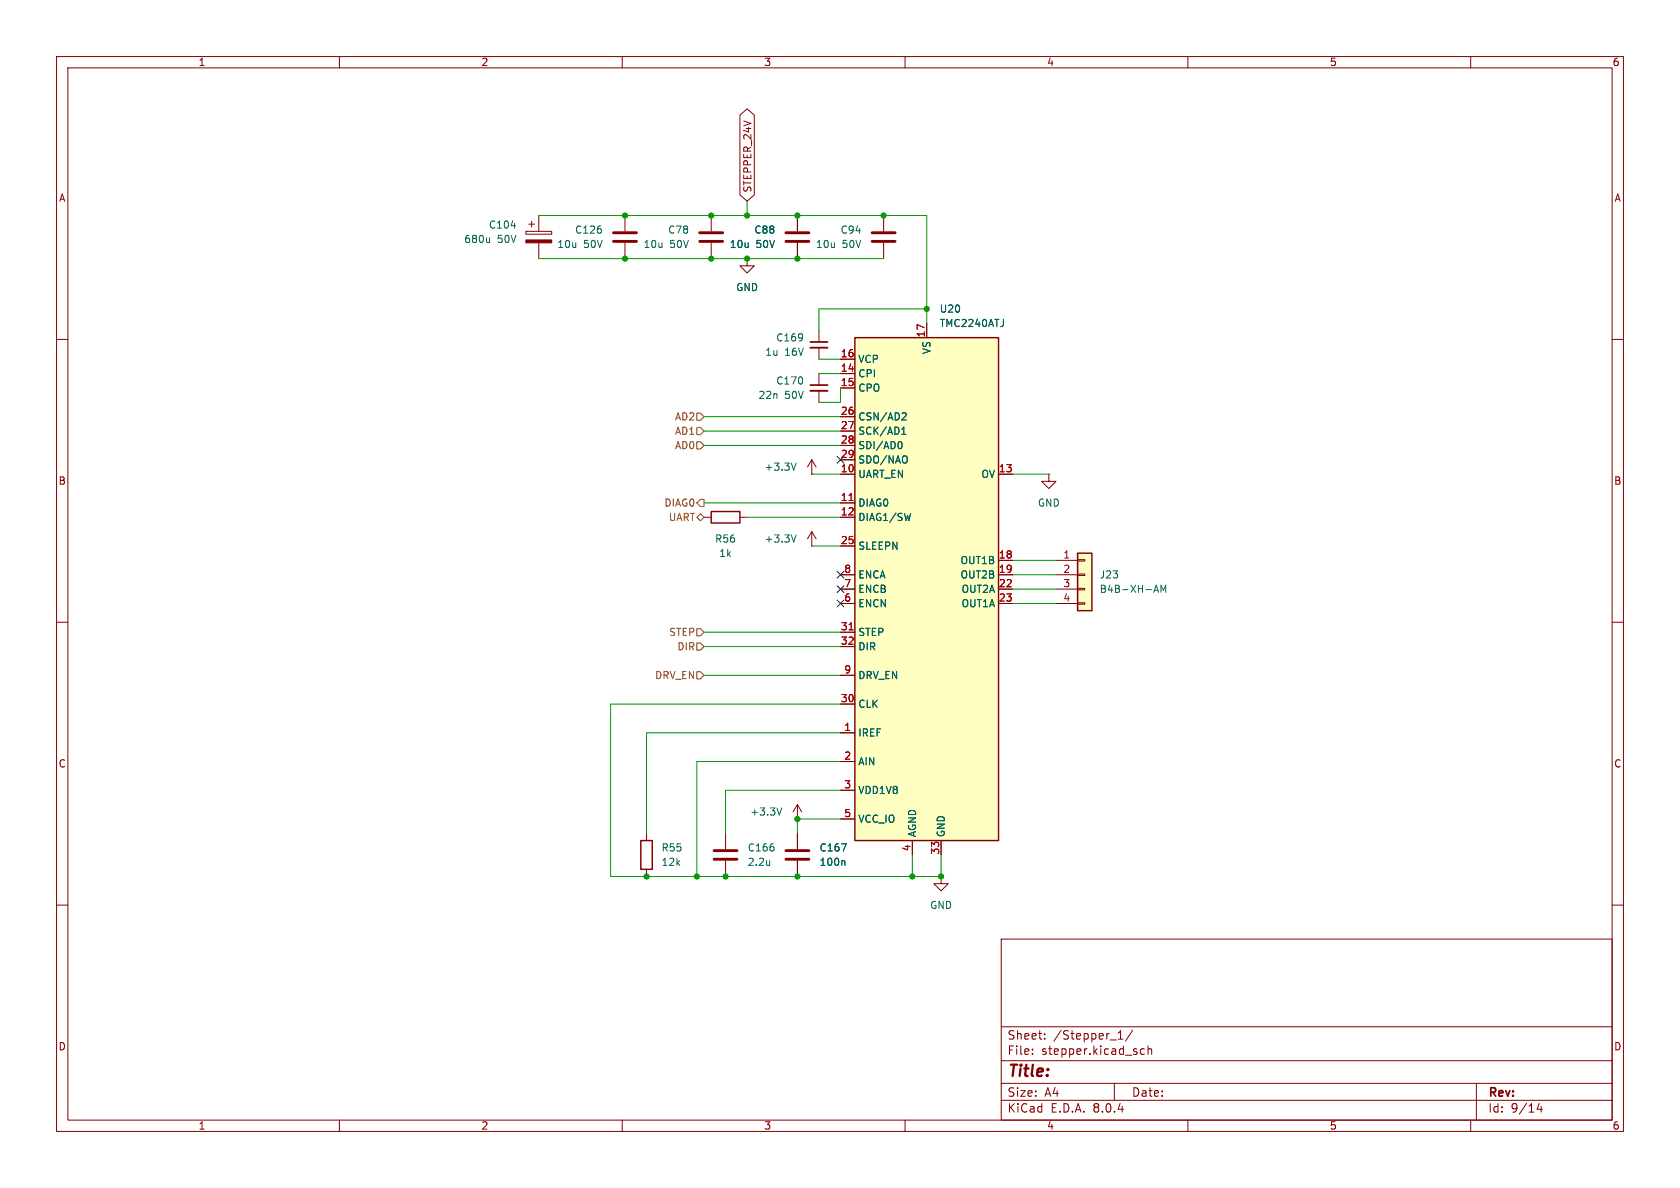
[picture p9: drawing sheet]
<svg xmlns="http://www.w3.org/2000/svg" width="297mm" height="210mm" viewBox="0 0 297 210" stroke-linecap="round" stroke-linejoin="round" font-family="sans-serif">
<g fill="none" stroke="#840000" stroke-width=".18">
<path d="M10 10h277v190h-277zM12 12h273v186h-273zM60 10v2M110 10v2M160 10v2M210 10v2M260 10v2M93.5 39.6h1M94 39.1v1M95.2 38.1v2.8M110.5 38.1v2.8M125.7 38.1v2.8"/>
<path d="M156.2 38.1v2.8M10 60h2M93 40.9h4.5v.5h-4.5zM95.2 42.9v2.8M110.5 42.9v2.8M125.7 42.9v2.8M156.2 42.9v2.8M285 60h2M10 110h2M285 110h2M10 160h2M285 160h2"/>
<path d="M177 166h108v32h-108zM60 198v2M110 198v2M160 198v2M177 194.5h108M177 191.5h108M177 187.5h108M177 181.5h108M182.5 186.3v.1M182.5 185.5v.1M184.7 183.6v.1M184.7 182.8v.1"/>
<path d="M197 191.5v3M197.7 183.7h.8M197.7 182.6l.4-.4v1.5M200.2 182.1l-1.2 2M202.3 185.5l-.4-.1-.3 .3v.4l.1 .2h.6M203 185.5l.2-.1 .3 .1 .1 .9M203 184.9v1.5M210 198v2M260 198v2M261 191.5v6.5M272.1 195l-.4 1.1h1M272.5 195.6v1"/>
</g>
<path d="M108.5 42.7h4M108.5 41.1h4M123.7 42.7h4.1M123.7 41.1h4.1M154.2 42.7h4M154.2 41.1h4" fill="none" stroke="#840000" stroke-width=".51"/>
<path d="M93 42.4h4.5v.5h-4.5z" fill="#840000" stroke="#840000" stroke-width=".18"/>
<path d="M90.4 39.9h.7M86.6 42v.9M86.6 42.7l-.2 .2" fill="none" stroke="#006464" stroke-width=".18"/>
<path d="M151.1 59.7h25.4v88.9h-25.4z" fill="#ffffc2"/>
<path d="M151.1 59.7h25.4v88.9h-25.4zM125.7 90.4h5.1v2.1h-5.1zM113.3 148.6h2v5.1h-2z" fill="none" stroke="#840000" stroke-width=".25"/>
<g fill="none" stroke="#840000" stroke-width=".18">
<path d="M141 38.1v2.8M132.1 45.7v1.3h1.2l-1.2 1.3-1.3-1.3h1.3M132.1 45.7h.1M141 42.9v2.8M144.8 58.4v2.1M163.8 57.2v2.5M144.8 61.5v2M144.8 66v2.1M144.8 69.1v2M148.6 66h2.5M148.6 68.6h2.5M148.6 63.5h2.5"/>
<path d="M148.6 73.7h2.5M148.6 76.2h2.5M148.6 78.7h2.5M124.5 91.4h1.2M130.8 91.4h1.3M143.5 96.5h.1M143.5 83.8h.1M143.5 94l-.8 1.3M143.5 81.3v2.5M143.5 94v2.5M143.5 94l.8 1.3M143.5 81.3l-.8 1.3"/>
<path d="M143.5 81.3l.8 1.3M148.6 81.3h2.5M148.6 83.8h2.5M148.6 88.9h2.5M148.6 91.4h2.5M148.6 96.5h2.5M176.5 83.8h2.6M176.5 99.1h2.6M185.4 83.8v1.3h1.3l-1.3 1.3-1.3-1.3h1.3M185.4 83.8h.1M148.6 111.8h2.5M148.6 114.3h2.5"/>
<path d="M148.6 101.6h2.5M148.6 104.1h2.5M148.6 106.7h2.5M148.6 119.4h2.5M176.5 101.6h2.6M176.5 104.1h2.6M176.5 106.7h2.6M148.6 124.5h2.5M148.6 129.5h2.5M148.6 134.6h2.5M148.6 139.7h2.5M114.3 147.3v1.3"/>
<path d="M114.3 153.7v1.2M128.3 147.3v2.8M128.3 152.1v2.8M141 144.8h.1M141 142.2l-.8 1.3M141 142.2v2.6M141 147.3v2.8M141 152.1v2.8M141 142.2l.7 1.3M148.6 144.8h2.5M161.3 148.6v2.5M166.4 154.9v1.3h1.2l-1.2 1.3-1.3-1.3h1.3"/>
<path d="M166.4 154.9h.1M166.4 148.6v2.5"/>
</g>
<g fill="none" stroke="#006464" stroke-width=".18">
<path d="M159.1 78a.68 .68 0 0 1 .4 .7 .68 .68 0 0 1-.4 .6M159.4 76.8h.7M159.4 75.9l.4-.4v1.3M159.7 73h.4l.1 .3-.8 .9h.8M140.7 94.6l-.4 1.2M140.7 81.9l-.4 1.2M160.3 80.8v.9M161 90.7l-.3 1.3M136.1 152.1v.9M136.1 152.9h-.1M138.2 142.8l-.4 1.3M148.8 149.2h.8l-.5 1.2"/>
<path d="M149.2 152.1l.2 .2v.7"/>
</g>
<path d="M150.1 88.5h.7M150.1 111.3h.7" fill="none" stroke="#a90000" stroke-width=".18"/>
<path d="M143.3 69.1h3M143.3 61.5h3" fill="none" stroke="#840000" stroke-width=".33"/>
<path d="M143.3 68.1h3M143.3 60.5h3" fill="none" stroke="#840000" stroke-width=".3"/>
<path d="M138.9 42.7h4.1M138.9 41.1h4.1M126.2 151.9h4.1M126.2 150.4h4.1M138.9 151.9h4.1M138.9 150.4h4.1" fill="none" stroke="#840000" stroke-width=".51"/>
<path d="M190.5 97.8h2.5v10.2h-2.5z" fill="#ffffc2"/>
<g fill="none" stroke="#840000" stroke-width=".18">
<path d="M130.8 20.4l1.3-1.2 1.3 1.2v14l-1.3 1.2-1.3-1.2zM141 38.1v2.8M132.1 45.7h.1M141 42.9v2.8M163.8 57.2v2.5M148.6 66h2.5M148.6 68.6h2.5M148.6 63.5h2.5M148.6 73.7h2.5M148.6 76.2h2.5M148.6 78.7h2.5M148.6 81.3h2.5"/>
<path d="M148.6 83.8h2.5M148.6 88.9h2.5M148.6 91.4h2.5M148.6 96.5h2.5M176.5 99.1h2.6M176.5 83.8h2.6M186.7 99.1h3.8M190.5 98.9h1.3v.3h-1.3zM148.6 101.6h2.5M148.6 104.1h2.5M148.6 106.7h2.5M148.6 111.8h2.5"/>
<path d="M148.6 114.3h2.5M148.6 119.4h2.5M176.5 101.6h2.6M176.5 104.1h2.6M176.5 106.7h2.6M186.7 101.6h3.8M186.7 104.1h3.8M186.7 106.7h3.8M190.5 106.6h1.3v.2h-1.3zM190.5 104h1.3v.3h-1.3zM190.5 101.5h1.3v.2h-1.3zM148.6 124.5h2.5"/>
<path d="M148.6 129.5h2.5M148.6 134.6h2.5M148.6 139.7h2.5M141 147.3v2.8M141 152.1v2.8M148.6 144.8h2.5M161.3 148.6v2.5M166.4 148.6v2.5"/>
</g>
<path d="M190.5 97.8h2.5v10.2h-2.5z" fill="none" stroke="#840000" stroke-width=".25"/>
<path d="M159.1 78a.68 .68 0 0 1 .4 .7 .68 .68 0 0 1-.4 .6M159.4 76.8h.7M159.4 75.9l.4-.4v1.3M159.7 73h.4l.1 .3-.8 .9h.8M160.3 80.8v.9M161 90.7l-.3 1.3M204.1 104.4h.6M204.4 103.4l.4 1.3M205.2 104.7v-1.3l.5 1 .4-1v1.3M148.8 149.2h.8l-.5 1.2M149.2 152.1l.2 .2v.7" fill="none" stroke="#006464" stroke-width=".18"/>
<path d="M123.2 78.1h.6l.7 .6-.7 .7h-.6zM123.2 73h.6l.7 .7-.7 .6h-.6zM123.2 75.6h.6l.7 .6-.7 .6h-.6zM123.2 91.4l.6-.6 .7 .6-.7 .7zM123.8 88.3h.7v1.2h-.7l-.6-.6zM123.2 118.7h.6l.7 .7-.7 .6h-.6zM123.2 113.7h.6l.7 .6-.7 .6h-.6zM123.2 111.1h.6l.7 .7-.7 .6h-.6z" fill="none" stroke="#725600" stroke-width=".18"/>
<g fill="none" stroke="#009600" stroke-width=".18">
<path d="M95.2 38.1h68.6v19.1M132.1 35.6v2.5M95.2 45.7h61M163.8 54.6h-19v3.8M124.5 73.7h24.1M124.5 76.2h24.1M124.5 78.7h24.1M144.8 66h3.8M144.8 63.5h3.8M148.6 68.6v2.5h-3.8M124.5 88.9h24.1M132.1 91.4h16.5"/>
<path d="M143.5 83.8h5.1M143.5 96.5h5.1M179.1 99.1h7.6M179.1 83.8h6.3M124.5 111.8h24.1M124.5 114.3h24.1M124.5 119.4h24.1M179.1 104.1h7.6M179.1 106.7h7.6M179.1 101.6h7.6M148.6 124.5h-40.7v30.4h58.5v-3.8M148.6 129.5h-34.3v17.8"/>
<path d="M148.6 134.6h-25.4v20.3M148.6 139.7h-20.3v7.6M148.6 144.8h-7.6v2.5M161.3 151.1v3.8"/>
</g>
<path d="M148 80.7l1.2 1.2M149.2 80.7l-1.2 1.2M148 106.1l1.2 1.2M148 101l1.2 1.2M148 103.5l1.2 1.2M149.2 106.1l-1.2 1.2M149.2 101l-1.2 1.2M149.2 103.5l-1.2 1.2" fill="none" stroke="#000084" stroke-width=".18"/>
<path d="M150.1 88.5h.7M150.1 111.3h.7" fill="none" stroke="#a90000" stroke-width=".18"/>
<g fill="#009600" stroke="#009600" stroke-width=".18">
<circle cx="141" cy="154.9" r=".46"/>
<circle cx="128.3" cy="154.9" r=".46"/>
<circle cx="161.3" cy="154.9" r=".46"/>
<circle cx="123.2" cy="154.9" r=".46"/>
<circle cx="114.3" cy="154.9" r=".46"/>
<circle cx="141" cy="38.1" r=".46"/>
<circle cx="141" cy="45.7" r=".46"/>
<circle cx="156.2" cy="38.1" r=".46"/>
<circle cx="125.7" cy="45.7" r=".46"/>
<circle cx="125.7" cy="38.1" r=".46"/>
<circle cx="110.5" cy="45.7" r=".46"/>
<circle cx="110.5" cy="38.1" r=".46"/>
<circle cx="163.8" cy="54.6" r=".46"/>
<circle cx="132.1" cy="45.7" r=".46"/>
<circle cx="132.1" cy="38.1" r=".46"/>
<circle cx="166.4" cy="154.9" r=".46"/>
<circle cx="141" cy="144.8" r=".46"/>
</g>
<text font-size="2.8" fill="#840000" x="178" y="190.9">Title:</text>
<g font-size="2.1" fill="#840000">
<text x="178" y="184">Sheet:</text>
<text x="186.2" y="184">/Stepper_1/</text>
<text x="178" y="186.7">File:</text>
<text x="184.1" y="186.7">stepper.kicad_sch</text>
<text x="178" y="196.9">KiCad</text>
<text x="178" y="194.1">Size:</text>
<text x="184.7" y="194.1">A4</text>
<text x="185.7" y="196.9">E.D.A.</text>
<text x="193.3" y="196.9">8.0.4</text>
<text x="200" y="194.1">Date:</text>
<text x="263" y="194.3">Rev:</text>
<text x="263" y="196.9">Id:</text>
<text x="267.1" y="196.9">9/14</text>
</g>
<g font-size="1.8" fill="#840000">
<text x="35" y="11.9">1</text>
<text x="85" y="11.9">2</text>
<text x="135" y="11.9">3</text>
<text x="185" y="11.9">4</text>
<text x="235" y="11.9">5</text>
<text x="285" y="11.9">6</text>
<text x="10.3" y="35.9">A</text>
<text x="133" y="34.1" transform="rotate(-90 133 34.1)">STEPPER_24V</text>
<text x="285.3" y="35.9">A</text>
<text x="10.3" y="85.9">B</text>
<text x="285.3" y="85.9">B</text>
<text x="10.3" y="135.9">C</text>
<text x="285.3" y="135.9">C</text>
<text x="10.3" y="185.9">D</text>
<text x="285.3" y="185.9">D</text>
<text x="35" y="199.9">1</text>
<text x="85" y="199.9">2</text>
<text x="135" y="199.9">3</text>
<text x="185" y="199.9">4</text>
<text x="235" y="199.9">5</text>
<text x="285" y="199.9">6</text>
</g>
<g font-size="1.8" fill="#006464">
<text x="86.3" y="40.6">C104</text>
<text x="101.6" y="41.5">C126</text>
<text x="118" y="41.5">C78</text>
<text x="133.3" y="41.5">C88</text>
<text x="148.5" y="41.5">C94</text>
<text x="82" y="43.2">680u</text>
<text x="87.9" y="43.2">50V</text>
<text x="98.4" y="44">10u</text>
<text x="103.2" y="44">50V</text>
<text x="113.7" y="44">10u</text>
<text x="118.4" y="44">50V</text>
<text x="128.9" y="44">10u</text>
<text x="133.6" y="44">50V</text>
<text x="144.1" y="44">10u</text>
<text x="148.9" y="44">50V</text>
<text x="130" y="51.7">GND</text>
<text x="166" y="55.5">U20</text>
<text x="166" y="58">TMC2240ATJ</text>
<text x="135.2" y="63.1">1u</text>
<text x="137.1" y="60.6">C169</text>
<text x="138.7" y="63.1">16V</text>
<text x="151.6" y="64.4">VCP</text>
<text x="164.7" y="62.7" transform="rotate(-90 164.7 62.7)">VS</text>
<text x="134" y="70.7">22n</text>
<text x="137.1" y="68.2">C170</text>
<text x="138.7" y="70.7">50V</text>
<text x="151.6" y="66.9">CPI</text>
<text x="151.6" y="69.4">CPO</text>
<text x="151.6" y="74.5">CSN/AD2</text>
<text x="151.6" y="77.1">SCK/AD1</text>
<text x="135.1" y="83.4">+3.3V</text>
<text x="151.6" y="82.1">SDO/NAO</text>
<text x="151.6" y="79.6">SDI/AD0</text>
<text x="151.6" y="84.7">UART_EN</text>
<text x="151.6" y="89.8">DIAG0</text>
<text x="173.4" y="84.7">OV</text>
<text x="183.4" y="89.8">GND</text>
<text x="151.6" y="92.3">DIAG1/SW</text>
<text x="126.3" y="96.1">R56</text>
<text x="127" y="98.7">1k</text>
<text x="135.1" y="96.1">+3.3V</text>
<text x="151.6" y="97.4">SLEEPN</text>
<text x="169.7" y="99.9">OUT1B</text>
<text x="151.6" y="107.5">ENCN</text>
<text x="151.6" y="105">ENCB</text>
<text x="151.6" y="102.5">ENCA</text>
<text x="169.7" y="102.5">OUT2B</text>
<text x="169.9" y="105">OUT2A</text>
<text x="169.9" y="107.5">OUT1A</text>
<text x="194.3" y="105">B4B-XH-AM</text>
<text x="194.3" y="102.5">J23</text>
<text x="151.6" y="112.6">STEP</text>
<text x="151.6" y="115.2">DIR</text>
<text x="151.6" y="125.3">CLK</text>
<text x="151.6" y="120.2">DRV_EN</text>
<text x="151.6" y="130.4">IREF</text>
<text x="151.6" y="135.5">AIN</text>
<text x="151.6" y="140.6">VDD1V8</text>
<text x="132.5" y="144.4">+3.3V</text>
<text x="151.6" y="145.6">VCC_IO</text>
<text x="162.2" y="148.1" transform="rotate(-90 162.2 148.1)">AGND</text>
<text x="167.2" y="148.1" transform="rotate(-90 167.2 148.1)">GND</text>
<text x="116.8" y="153.3">12k</text>
<text x="116.8" y="150.7">R55</text>
<text x="132.1" y="150.7">C166</text>
<text x="132.1" y="153.3">2.2u</text>
<text x="144.8" y="150.7">C167</text>
<text x="144.8" y="153.3">100n</text>
<text x="164.3" y="160.9">GND</text>
</g>
<g font-size="1.8" fill="#a90000">
<text x="163.6" y="59.7" transform="rotate(-90 163.6 59.7)">17</text>
<text x="148.5" y="65.8">14</text>
<text x="148.5" y="63.2">16</text>
<text x="148.5" y="68.3">15</text>
<text x="148.5" y="73.4">26</text>
<text x="148.5" y="75.9">27</text>
<text x="148.5" y="81">29</text>
<text x="148.5" y="83.6">10</text>
<text x="148.5" y="78.5">28</text>
<text x="176.5" y="83.6">13</text>
<text x="148.5" y="88.6">11</text>
<text x="148.5" y="91.2">12</text>
<text x="148.5" y="96.3">25</text>
<text x="149.2" y="101.3">8</text>
<text x="176.5" y="98.8">18</text>
<text x="176.5" y="101.3">19</text>
<text x="187.9" y="98.8">1</text>
<text x="187.9" y="101.3">2</text>
<text x="149.2" y="106.4">6</text>
<text x="149.2" y="103.9">7</text>
<text x="176.5" y="103.9">22</text>
<text x="176.5" y="106.4">23</text>
<text x="187.9" y="103.9">3</text>
<text x="187.9" y="106.4">4</text>
<text x="148.5" y="111.5">31</text>
<text x="148.5" y="114">32</text>
<text x="149.2" y="119.1">9</text>
<text x="148.5" y="124.2">30</text>
<text x="149.2" y="129.3">1</text>
<text x="149.2" y="134.4">2</text>
<text x="149.2" y="139.4">3</text>
<text x="149.2" y="144.5">5</text>
<text x="161" y="150.6" transform="rotate(-90 161 150.6)">4</text>
<text x="166.1" y="151.2" transform="rotate(-90 166.1 151.2)">33</text>
</g>
<g font-size="1.8" fill="#725600">
<text x="119.2" y="74.5">AD2</text>
<text x="119.2" y="77.1">AD1</text>
<text x="119.2" y="79.6">AD0</text>
<text x="117.4" y="89.8">DIAG0</text>
<text x="118.1" y="92.3">UART</text>
<text x="118.2" y="112.6">STEP</text>
<text x="119.7" y="115.2">DIR</text>
<text x="115.7" y="120.2">DRV_EN</text>
</g>
</svg>
